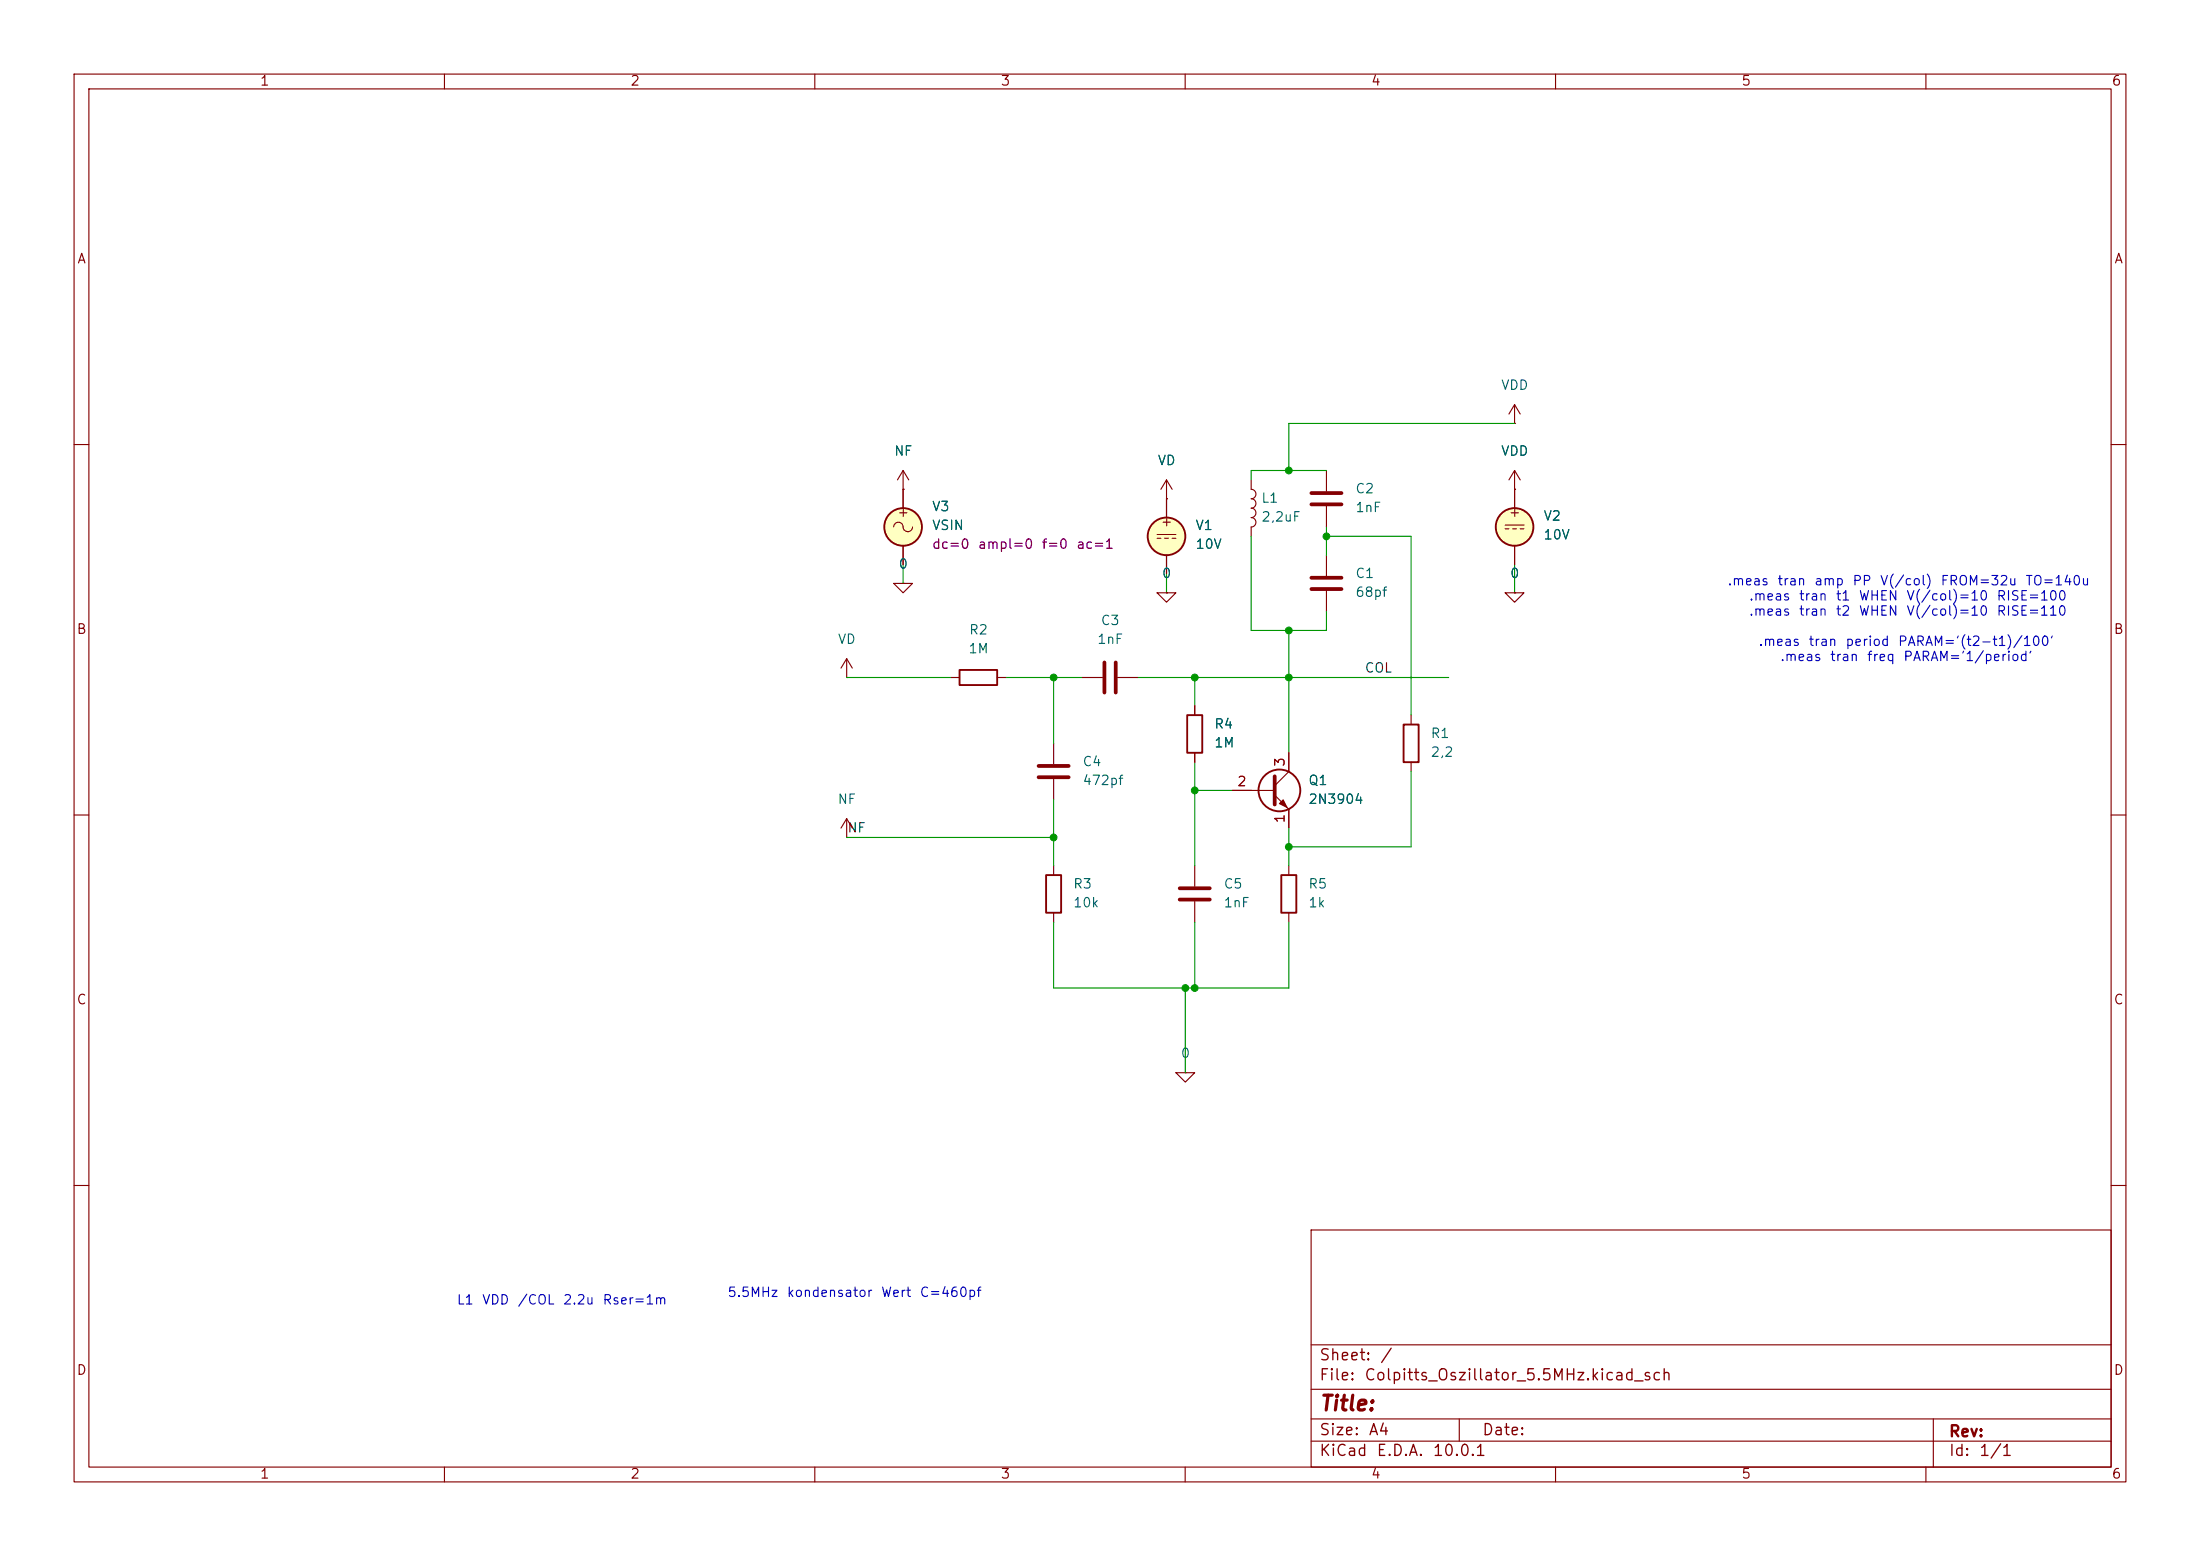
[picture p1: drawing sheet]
(kicad_sch
 (version 20260306)
 (generator "eeschema")
 (generator_version "10.0")
 (paper "A4")
 (lib_symbols
  (symbol "Device:C"
   (pin_numbers (hide yes))
   (pin_names
    (offset 0.254)) (exclude_from_sim no) (in_bom yes) (on_board yes)
   (in_pos_files yes)
   (duplicate_pin_numbers_are_jumpers no)
   (property "Reference" "C" (at 0.635 2.54 0) (show_name no) (do_not_autoplace no) (effects (font (size 1.27 1.27)) (justify left)))
   (property "Value" "C" (at 0.635 -2.54 0) (show_name no) (do_not_autoplace no) (effects (font (size 1.27 1.27)) (justify left)))
   (property "Footprint" "" (at 0.9652 -3.81 0) (show_name no) (do_not_autoplace no) (hide yes) (effects (font (size 1.27 1.27))))
   (property "Datasheet" "" (at 0 0 0) (show_name no) (do_not_autoplace no) (hide yes) (effects (font (size 1.27 1.27))))
   (property "Description" "Unpolarized capacitor" (at 0 0 0) (show_name no) (do_not_autoplace no) (hide yes) (effects (font (size 1.27 1.27))))
   (symbol "C_0_1"
    (polyline (pts (xy -2.032 0.762) (xy 2.032 0.762)) (stroke (width 0.508) (type default)) (fill (type none)))
    (polyline (pts (xy -2.032 -0.762) (xy 2.032 -0.762)) (stroke (width 0.508) (type default)) (fill (type none))))
   (symbol "C_1_1"
    (pin passive line (at 0 3.81 270) (length 2.794) (name "" (effects (font (size 1.27 1.27)))) (number "1" (effects (font (size 1.27 1.27)))))
    (pin passive line (at 0 -3.81 90) (length 2.794) (name "" (effects (font (size 1.27 1.27)))) (number "2" (effects (font (size 1.27 1.27))))))
   (embedded_fonts no))
  (symbol "Device:L"
   (pin_numbers (hide yes))
   (pin_names
    (offset 1.016) (hide yes)) (exclude_from_sim no) (in_bom yes) (on_board yes)
   (in_pos_files yes)
   (duplicate_pin_numbers_are_jumpers no)
   (property "Reference" "L" (at -1.27 0 90) (show_name no) (do_not_autoplace no) (effects (font (size 1.27 1.27))))
   (property "Value" "L" (at 1.905 0 90) (show_name no) (do_not_autoplace no) (effects (font (size 1.27 1.27))))
   (property "Footprint" "" (at 0 0 0) (show_name no) (do_not_autoplace no) (hide yes) (effects (font (size 1.27 1.27))))
   (property "Datasheet" "" (at 0 0 0) (show_name no) (do_not_autoplace no) (hide yes) (effects (font (size 1.27 1.27))))
   (property "Description" "Inductor" (at 0 0 0) (show_name no) (do_not_autoplace no) (hide yes) (effects (font (size 1.27 1.27))))
   (symbol "L_0_1"
    (arc (start 0 2.54) (mid 0.6323 1.905) (end 0 1.27) (stroke (width 0) (type default)) (fill (type none)))
    (arc (start 0 1.27) (mid 0.6323 0.635) (end 0 0) (stroke (width 0) (type default)) (fill (type none)))
    (arc (start 0 0) (mid 0.6323 -0.635) (end 0 -1.27) (stroke (width 0) (type default)) (fill (type none)))
    (arc (start 0 -1.27) (mid 0.6323 -1.905) (end 0 -2.54) (stroke (width 0) (type default)) (fill (type none))))
   (symbol "L_1_1"
    (pin passive line (at 0 3.81 270) (length 1.27) (name "1" (effects (font (size 1.27 1.27)))) (number "1" (effects (font (size 1.27 1.27)))))
    (pin passive line (at 0 -3.81 90) (length 1.27) (name "2" (effects (font (size 1.27 1.27)))) (number "2" (effects (font (size 1.27 1.27))))))
   (embedded_fonts no))
  (symbol "Device:R"
   (pin_numbers (hide yes))
   (pin_names
    (offset 0)) (exclude_from_sim no) (in_bom yes) (on_board yes)
   (in_pos_files yes)
   (duplicate_pin_numbers_are_jumpers no)
   (property "Reference" "R" (at 2.032 0 90) (show_name no) (do_not_autoplace no) (effects (font (size 1.27 1.27))))
   (property "Value" "R" (at 0 0 90) (show_name no) (do_not_autoplace no) (effects (font (size 1.27 1.27))))
   (property "Footprint" "" (at -1.778 0 90) (show_name no) (do_not_autoplace no) (hide yes) (effects (font (size 1.27 1.27))))
   (property "Datasheet" "" (at 0 0 0) (show_name no) (do_not_autoplace no) (hide yes) (effects (font (size 1.27 1.27))))
   (property "Description" "Resistor" (at 0 0 0) (show_name no) (do_not_autoplace no) (hide yes) (effects (font (size 1.27 1.27))))
   (symbol "R_0_1"
    (rectangle (start -1.016 -2.54) (end 1.016 2.54) (stroke (width 0.254) (type default)) (fill (type none))))
   (symbol "R_1_1"
    (pin passive line (at 0 3.81 270) (length 1.27) (name "" (effects (font (size 1.27 1.27)))) (number "1" (effects (font (size 1.27 1.27)))))
    (pin passive line (at 0 -3.81 90) (length 1.27) (name "" (effects (font (size 1.27 1.27)))) (number "2" (effects (font (size 1.27 1.27))))))
   (embedded_fonts no))
  (symbol "Simulation_SPICE:0"
   (power global)
   (pin_numbers (hide yes))
   (pin_names
    (offset 0) (hide yes)) (exclude_from_sim no) (in_bom yes) (on_board yes)
   (in_pos_files yes)
   (duplicate_pin_numbers_are_jumpers no)
   (property "Reference" "#GND" (at 0 -5.08 0) (show_name no) (do_not_autoplace no) (hide yes) (effects (font (size 1.27 1.27))))
   (property "Value" "0" (at 0 -2.54 0) (show_name no) (do_not_autoplace no) (effects (font (size 1.27 1.27))))
   (property "Footprint" "" (at 0 0 0) (show_name no) (do_not_autoplace no) (hide yes) (effects (font (size 1.27 1.27))))
   (property "Datasheet" "https://ngspice.sourceforge.io/docs/ngspice-html-manual/manual.xhtml#subsec_Circuit_elements__device" (at 0 -10.16 0) (show_name no) (do_not_autoplace no) (hide yes) (effects (font (size 1.27 1.27))))
   (property "Description" "0V reference potential for simulation" (at 0 -7.62 0) (show_name no) (do_not_autoplace no) (hide yes) (effects (font (size 1.27 1.27))))
   (symbol "0_0_1"
    (polyline (pts (xy -1.27 0) (xy 0 -1.27) (xy 1.27 0) (xy -1.27 0)) (stroke (width 0) (type default)) (fill (type none))))
   (symbol "0_1_1"
    (pin power_in line (at 0 0 0) (length 0) (name "" (effects (font (size 1.016 1.016)))) (number "1" (effects (font (size 1.016 1.016))))))
   (embedded_fonts no))
  (symbol "Simulation_SPICE:VDC"
   (pin_numbers (hide yes))
   (pin_names
    (offset 0.0254)) (exclude_from_sim no) (in_bom yes) (on_board yes)
   (in_pos_files yes)
   (duplicate_pin_numbers_are_jumpers no)
   (property "Reference" "V" (at 2.54 2.54 0) (show_name no) (do_not_autoplace no) (effects (font (size 1.27 1.27)) (justify left)))
   (property "Value" "1" (at 2.54 0 0) (show_name no) (do_not_autoplace no) (effects (font (size 1.27 1.27)) (justify left)))
   (property "Footprint" "" (at 0 0 0) (show_name no) (do_not_autoplace no) (hide yes) (effects (font (size 1.27 1.27))))
   (property "Datasheet" "https://ngspice.sourceforge.io/docs/ngspice-html-manual/manual.xhtml#sec_Independent_Sources_for" (at 0 0 0) (show_name no) (do_not_autoplace no) (hide yes) (effects (font (size 1.27 1.27))))
   (property "Description" "Voltage source, DC" (at 0 0 0) (show_name no) (do_not_autoplace no) (hide yes) (effects (font (size 1.27 1.27))))
   (property "Sim.Pins" "1=+ 2=-" (at 0 0 0) (show_name no) (do_not_autoplace no) (hide yes) (effects (font (size 1.27 1.27))))
   (property "Sim.Type" "DC" (at 0 0 0) (show_name no) (do_not_autoplace no) (hide yes) (effects (font (size 1.27 1.27))))
   (property "Sim.Device" "V" (at 0 0 0) (show_name no) (do_not_autoplace no) (hide yes) (effects (font (size 1.27 1.27)) (justify left)))
   (symbol "VDC_0_0"
    (polyline (pts (xy -1.27 0.254) (xy 1.27 0.254)) (stroke (width 0) (type default)) (fill (type none)))
    (polyline (pts (xy -0.762 -0.254) (xy -1.27 -0.254)) (stroke (width 0) (type default)) (fill (type none)))
    (polyline (pts (xy 0.254 -0.254) (xy -0.254 -0.254)) (stroke (width 0) (type default)) (fill (type none)))
    (polyline (pts (xy 1.27 -0.254) (xy 0.762 -0.254)) (stroke (width 0) (type default)) (fill (type none)))
    (text "+" (at 0 1.905 0) (effects (font (size 1.27 1.27)))))
   (symbol "VDC_0_1"
    (circle (center 0 0) (radius 2.54) (stroke (width 0.254) (type default)) (fill (type background))))
   (symbol "VDC_1_1"
    (pin passive line (at 0 5.08 270) (length 2.54) (name "" (effects (font (size 1.27 1.27)))) (number "1" (effects (font (size 1.27 1.27)))))
    (pin passive line (at 0 -5.08 90) (length 2.54) (name "" (effects (font (size 1.27 1.27)))) (number "2" (effects (font (size 1.27 1.27))))))
   (embedded_fonts no))
  (symbol "Simulation_SPICE:VSIN"
   (pin_numbers (hide yes))
   (pin_names
    (offset 0.0254)) (exclude_from_sim no) (in_bom yes) (on_board yes)
   (in_pos_files yes)
   (duplicate_pin_numbers_are_jumpers no)
   (property "Reference" "V" (at 2.54 2.54 0) (show_name no) (do_not_autoplace no) (effects (font (size 1.27 1.27)) (justify left)))
   (property "Value" "VSIN" (at 2.54 0 0) (show_name no) (do_not_autoplace no) (effects (font (size 1.27 1.27)) (justify left)))
   (property "Footprint" "" (at 0 0 0) (show_name no) (do_not_autoplace no) (hide yes) (effects (font (size 1.27 1.27))))
   (property "Datasheet" "https://ngspice.sourceforge.io/docs/ngspice-html-manual/manual.xhtml#sec_Independent_Sources_for" (at 0 0 0) (show_name no) (do_not_autoplace no) (hide yes) (effects (font (size 1.27 1.27))))
   (property "Description" "Voltage source, sinusoidal" (at 0 0 0) (show_name no) (do_not_autoplace no) (hide yes) (effects (font (size 1.27 1.27))))
   (property "Sim.Pins" "1=+ 2=-" (at 0 0 0) (show_name no) (do_not_autoplace no) (hide yes) (effects (font (size 1.27 1.27))))
   (property "Sim.Params" "dc=0 ampl=1 f=1k ac=1" (at 2.54 -2.54 0) (show_name no) (do_not_autoplace no) (effects (font (size 1.27 1.27)) (justify left)))
   (property "Sim.Type" "SIN" (at 0 0 0) (show_name no) (do_not_autoplace no) (hide yes) (effects (font (size 1.27 1.27))))
   (property "Sim.Device" "V" (at 0 0 0) (show_name no) (do_not_autoplace no) (hide yes) (effects (font (size 1.27 1.27)) (justify left)))
   (symbol "VSIN_0_0"
    (arc (start -1.27 0) (mid -0.635 0.6323) (end 0 0) (stroke (width 0) (type default)) (fill (type none)))
    (arc (start 1.27 0) (mid 0.635 -0.6323) (end 0 0) (stroke (width 0) (type default)) (fill (type none)))
    (text "+" (at 0 1.905 0) (effects (font (size 1.27 1.27)))))
   (symbol "VSIN_0_1"
    (circle (center 0 0) (radius 2.54) (stroke (width 0.254) (type default)) (fill (type background))))
   (symbol "VSIN_1_1"
    (pin passive line (at 0 5.08 270) (length 2.54) (name "" (effects (font (size 1.27 1.27)))) (number "1" (effects (font (size 1.27 1.27)))))
    (pin passive line (at 0 -5.08 90) (length 2.54) (name "" (effects (font (size 1.27 1.27)))) (number "2" (effects (font (size 1.27 1.27))))))
   (embedded_fonts no))
  (symbol "Transistor_BJT:2N3904"
   (pin_names
    (offset 0) (hide yes)) (exclude_from_sim no) (in_bom yes) (on_board yes)
   (in_pos_files yes)
   (duplicate_pin_numbers_are_jumpers no)
   (property "Reference" "Q" (at 5.08 1.905 0) (show_name no) (do_not_autoplace no) (effects (font (size 1.27 1.27)) (justify left)))
   (property "Value" "2N3904" (at 5.08 0 0) (show_name no) (do_not_autoplace no) (effects (font (size 1.27 1.27)) (justify left)))
   (property "Footprint" "Package_TO_SOT_THT:TO-92_Inline" (at 5.08 -1.905 0) (show_name no) (do_not_autoplace no) (hide yes) (effects (font (size 1.27 1.27)
    (italic yes)) (justify left)))
   (property "Datasheet" "https://www.onsemi.com/pub/Collateral/2N3903-D.PDF" (at 0 0 0) (show_name no) (do_not_autoplace no) (hide yes) (effects (font (size 1.27 1.27)) (justify left)))
   (property "Description" "0.2A Ic, 40V Vce, Small Signal NPN Transistor, TO-92" (at 0 0 0) (show_name no) (do_not_autoplace no) (hide yes) (effects (font (size 1.27 1.27))))
   (property "Sim.Device" "NPN" (at 0 0 0) (show_name no) (do_not_autoplace no) (hide yes) (effects (font (size 1.27 1.27))))
   (property "Sim.Pins" "1=E 2=B 3=C" (at 0 0 0) (show_name no) (do_not_autoplace no) (hide yes) (effects (font (size 1.27 1.27))))
   (symbol "2N3904_0_1"
    (polyline (pts (xy -2.54 0) (xy 0.635 0)) (stroke (width 0) (type default)) (fill (type none)))
    (polyline (pts (xy 0.635 1.905) (xy 0.635 -1.905)) (stroke (width 0.508) (type default)) (fill (type none)))
    (circle (center 1.27 0) (radius 2.8194) (stroke (width 0.254) (type default)) (fill (type none))))
   (symbol "2N3904_1_1"
    (polyline (pts (xy 0.635 0.635) (xy 2.54 2.54)) (stroke (width 0) (type default)) (fill (type none)))
    (polyline (pts (xy 0.635 -0.635) (xy 2.54 -2.54)) (stroke (width 0) (type default)) (fill (type none)))
    (polyline (pts (xy 1.27 -1.778) (xy 1.778 -1.27) (xy 2.286 -2.286) (xy 1.27 -1.778)) (stroke (width 0) (type default)) (fill (type outline)))
    (pin passive line (at 2.54 -5.08 90) (length 2.54) (name "E" (effects (font (size 1.27 1.27)))) (number "1" (effects (font (size 1.27 1.27)))))
    (pin input line (at -5.08 0 0) (length 2.54) (name "B" (effects (font (size 1.27 1.27)))) (number "2" (effects (font (size 1.27 1.27)))))
    (pin passive line (at 2.54 5.08 270) (length 2.54) (name "C" (effects (font (size 1.27 1.27)))) (number "3" (effects (font (size 1.27 1.27))))))
   (embedded_fonts no))
  (symbol "power:VD"
   (power global)
   (pin_numbers (hide yes))
   (pin_names
    (offset 0) (hide yes)) (exclude_from_sim no) (in_bom yes) (on_board yes)
   (in_pos_files yes)
   (duplicate_pin_numbers_are_jumpers no)
   (property "Reference" "#PWR" (at 0 -3.81 0) (show_name no) (do_not_autoplace no) (hide yes) (effects (font (size 1.27 1.27))))
   (property "Value" "VD" (at 0 3.556 0) (show_name no) (do_not_autoplace no) (effects (font (size 1.27 1.27))))
   (property "Footprint" "" (at 0 0 0) (show_name no) (do_not_autoplace no) (hide yes) (effects (font (size 1.27 1.27))))
   (property "Datasheet" "" (at 0 0 0) (show_name no) (do_not_autoplace no) (hide yes) (effects (font (size 1.27 1.27))))
   (property "Description" "Power symbol creates a global label with name \"VD\"" (at 0 0 0) (show_name no) (do_not_autoplace no) (hide yes) (effects (font (size 1.27 1.27))))
   (symbol "VD_0_1"
    (polyline (pts (xy -0.762 1.27) (xy 0 2.54)) (stroke (width 0) (type default)) (fill (type none)))
    (polyline (pts (xy 0 2.54) (xy 0.762 1.27)) (stroke (width 0) (type default)) (fill (type none)))
    (polyline (pts (xy 0 0) (xy 0 2.54)) (stroke (width 0) (type default)) (fill (type none))))
   (symbol "VD_1_1"
    (pin power_in line (at 0 0 90) (length 0) (name "" (effects (font (size 1.27 1.27)))) (number "1" (effects (font (size 1.27 1.27))))))
   (embedded_fonts no))
  (symbol "power:VDD"
   (power global)
   (pin_numbers (hide yes))
   (pin_names
    (offset 0) (hide yes)) (exclude_from_sim no) (in_bom yes) (on_board yes)
   (in_pos_files yes)
   (duplicate_pin_numbers_are_jumpers no)
   (property "Reference" "#PWR" (at 0 -3.81 0) (show_name no) (do_not_autoplace no) (hide yes) (effects (font (size 1.27 1.27))))
   (property "Value" "VDD" (at 0 3.556 0) (show_name no) (do_not_autoplace no) (effects (font (size 1.27 1.27))))
   (property "Footprint" "" (at 0 0 0) (show_name no) (do_not_autoplace no) (hide yes) (effects (font (size 1.27 1.27))))
   (property "Datasheet" "" (at 0 0 0) (show_name no) (do_not_autoplace no) (hide yes) (effects (font (size 1.27 1.27))))
   (property "Description" "Power symbol creates a global label with name \"VDD\"" (at 0 0 0) (show_name no) (do_not_autoplace no) (hide yes) (effects (font (size 1.27 1.27))))
   (symbol "VDD_0_1"
    (polyline (pts (xy -0.762 1.27) (xy 0 2.54)) (stroke (width 0) (type default)) (fill (type none)))
    (polyline (pts (xy 0 2.54) (xy 0.762 1.27)) (stroke (width 0) (type default)) (fill (type none)))
    (polyline (pts (xy 0 0) (xy 0 2.54)) (stroke (width 0) (type default)) (fill (type none))))
   (symbol "VDD_1_1"
    (pin power_in line (at 0 0 90) (length 0) (name "" (effects (font (size 1.27 1.27)))) (number "1" (effects (font (size 1.27 1.27))))))
   (embedded_fonts no)))
 (text "L1 VDD /COL 2.2u Rser=1m\n"
  (exclude_from_sim no)
  (at 75.438 175.768 0)
  (effects (font (size 1.27 1.27))))
 (text ".meas tran amp PP V(/col) FROM=32u TO=140u\n.meas tran t1 WHEN V(/col)=10 RISE=100\n.meas tran t2 WHEN V(/col)=10 RISE=110\n\n.meas tran period PARAM='(t2-t1)/100'\n.meas tran freq PARAM='1/period'"
  (exclude_from_sim no)
  (at 257.048 83.82 0)
  (effects (font (size 1.27 1.27))))
 (text "5.5MHz kondensator Wert C=460pf\n"
  (exclude_from_sim no)
  (at 115.062 174.752 0)
  (effects (font (size 1.27 1.27))))
 (junction
  (at 142.24 113.03)
  (diameter 0)
  (color 0 0 0 0))
 (junction
  (at 142.24 91.44)
  (diameter 0)
  (color 0 0 0 0))
 (junction
  (at 161.29 91.44)
  (diameter 0)
  (color 0 0 0 0))
 (junction
  (at 173.99 85.09)
  (diameter 0)
  (color 0 0 0 0))
 (junction
  (at 161.29 106.68)
  (diameter 0)
  (color 0 0 0 0))
 (junction
  (at 160.02 133.35)
  (diameter 0)
  (color 0 0 0 0))
 (junction
  (at 173.99 63.5)
  (diameter 0)
  (color 0 0 0 0))
 (junction
  (at 179.07 72.39)
  (diameter 0)
  (color 0 0 0 0))
 (junction
  (at 173.99 91.44)
  (diameter 0)
  (color 0 0 0 0))
 (junction
  (at 161.29 133.35)
  (diameter 0)
  (color 0 0 0 0))
 (junction
  (at 173.99 114.3)
  (diameter 0)
  (color 0 0 0 0))
 (wire
  (pts (xy 190.5 104.14) (xy 190.5 114.3))
  (stroke (width 0) (type default)))
 (wire
  (pts (xy 157.48 80.01) (xy 157.48 77.47))
  (stroke (width 0) (type default)))
 (wire
  (pts (xy 161.29 102.87) (xy 161.29 106.68))
  (stroke (width 0) (type default)))
 (wire
  (pts (xy 179.07 72.39) (xy 179.07 74.93))
  (stroke (width 0) (type default)))
 (wire
  (pts (xy 168.91 85.09) (xy 173.99 85.09))
  (stroke (width 0) (type default)))
 (wire
  (pts (xy 173.99 111.76) (xy 173.99 114.3))
  (stroke (width 0) (type default)))
 (wire
  (pts (xy 114.3 91.44) (xy 128.27 91.44))
  (stroke (width 0) (type default)))
 (wire
  (pts (xy 114.3 113.03) (xy 142.24 113.03))
  (stroke (width 0) (type default)))
 (wire
  (pts (xy 142.24 133.35) (xy 160.02 133.35))
  (stroke (width 0) (type default)))
 (wire
  (pts (xy 173.99 91.44) (xy 173.99 101.6))
  (stroke (width 0) (type default)))
 (wire
  (pts (xy 142.24 107.95) (xy 142.24 113.03))
  (stroke (width 0) (type default)))
 (wire
  (pts (xy 142.24 91.44) (xy 146.05 91.44))
  (stroke (width 0) (type default)))
 (wire
  (pts (xy 161.29 91.44) (xy 173.99 91.44))
  (stroke (width 0) (type default)))
 (wire
  (pts (xy 142.24 113.03) (xy 142.24 116.84))
  (stroke (width 0) (type default)))
 (wire
  (pts (xy 168.91 72.39) (xy 168.91 85.09))
  (stroke (width 0) (type default)))
 (wire
  (pts (xy 160.02 133.35) (xy 161.29 133.35))
  (stroke (width 0) (type default)))
 (wire
  (pts (xy 166.37 106.68) (xy 161.29 106.68))
  (stroke (width 0) (type default)))
 (wire
  (pts (xy 190.5 114.3) (xy 173.99 114.3))
  (stroke (width 0) (type default)))
 (wire
  (pts (xy 121.92 76.2) (xy 121.92 78.74))
  (stroke (width 0) (type default)))
 (wire
  (pts (xy 173.99 133.35) (xy 173.99 124.46))
  (stroke (width 0) (type default)))
 (wire
  (pts (xy 179.07 63.5) (xy 173.99 63.5))
  (stroke (width 0) (type default)))
 (wire
  (pts (xy 190.5 96.52) (xy 190.5 72.39))
  (stroke (width 0) (type default)))
 (wire
  (pts (xy 161.29 106.68) (xy 161.29 116.84))
  (stroke (width 0) (type default)))
 (wire
  (pts (xy 204.47 80.01) (xy 204.47 76.2))
  (stroke (width 0) (type default)))
 (wire
  (pts (xy 153.67 91.44) (xy 161.29 91.44))
  (stroke (width 0) (type default)))
 (wire
  (pts (xy 173.99 63.5) (xy 168.91 63.5))
  (stroke (width 0) (type default)))
 (wire
  (pts (xy 135.89 91.44) (xy 142.24 91.44))
  (stroke (width 0) (type default)))
 (wire
  (pts (xy 160.02 133.35) (xy 160.02 144.78))
  (stroke (width 0) (type default)))
 (wire
  (pts (xy 142.24 91.44) (xy 142.24 100.33))
  (stroke (width 0) (type default)))
 (wire
  (pts (xy 173.99 57.15) (xy 204.47 57.15))
  (stroke (width 0) (type default)))
 (wire
  (pts (xy 168.91 63.5) (xy 168.91 64.77))
  (stroke (width 0) (type default)))
 (wire
  (pts (xy 142.24 133.35) (xy 142.24 124.46))
  (stroke (width 0) (type default)))
 (wire
  (pts (xy 161.29 133.35) (xy 173.99 133.35))
  (stroke (width 0) (type default)))
 (wire
  (pts (xy 173.99 91.44) (xy 195.58 91.44))
  (stroke (width 0) (type default)))
 (wire
  (pts (xy 173.99 63.5) (xy 173.99 57.15))
  (stroke (width 0) (type default)))
 (wire
  (pts (xy 179.07 71.12) (xy 179.07 72.39))
  (stroke (width 0) (type default)))
 (wire
  (pts (xy 173.99 85.09) (xy 179.07 85.09))
  (stroke (width 0) (type default)))
 (wire
  (pts (xy 173.99 114.3) (xy 173.99 116.84))
  (stroke (width 0) (type default)))
 (wire
  (pts (xy 173.99 85.09) (xy 173.99 91.44))
  (stroke (width 0) (type default)))
 (wire
  (pts (xy 179.07 85.09) (xy 179.07 82.55))
  (stroke (width 0) (type default)))
 (wire
  (pts (xy 161.29 91.44) (xy 161.29 95.25))
  (stroke (width 0) (type default)))
 (wire
  (pts (xy 161.29 133.35) (xy 161.29 124.46))
  (stroke (width 0) (type default)))
 (wire
  (pts (xy 190.5 72.39) (xy 179.07 72.39))
  (stroke (width 0) (type default)))
 (label "NF"
  (at 114.3 113.03 0)
  (effects (font (size 1.27 1.27)) (justify left bottom)))
 (label "COL"
  (at 184.15 91.44 0)
  (effects (font (size 1.27 1.27)) (justify left bottom)))
 (symbol
  (lib_id "power:VD")
  (at 114.3 113.03 0)
  (unit 1)
  (body_style 1)
  (exclude_from_sim no)
  (in_bom yes)
  (on_board yes)
  (in_pos_files yes)
  (dnp no)
  (fields_autoplaced yes)
  (property "Reference" "#PWR05" (at 114.3 116.84 0) (hide yes) (show_name no) (do_not_autoplace no) (effects (font (size 1.27 1.27))))
  (property "Value" "NF" (at 114.3 107.95 0) (show_name no) (do_not_autoplace no) (effects (font (size 1.27 1.27))))
  (property "Footprint" "" (at 114.3 113.03 0) (hide yes) (show_name no) (do_not_autoplace no) (effects (font (size 1.27 1.27))))
  (property "Datasheet" "" (at 114.3 113.03 0) (hide yes) (show_name no) (do_not_autoplace no) (effects (font (size 1.27 1.27))))
  (property "Description" "Power symbol creates a global label with name \"VD\"" (at 114.3 113.03 0) (hide yes) (show_name no) (do_not_autoplace no) (effects (font (size 1.27 1.27))))
  (pin "1"))
 (symbol
  (lib_id "Simulation_SPICE:VSIN")
  (at 121.92 71.12 0)
  (unit 1)
  (body_style 1)
  (exclude_from_sim no)
  (in_bom yes)
  (on_board yes)
  (in_pos_files yes)
  (dnp no)
  (fields_autoplaced yes)
  (property "Reference" "V3" (at 125.73 68.4501 0) (show_name no) (do_not_autoplace no) (effects (font (size 1.27 1.27)) (justify left)))
  (property "Value" "VSIN" (at 125.73 70.9901 0) (show_name no) (do_not_autoplace no) (effects (font (size 1.27 1.27)) (justify left)))
  (property "Footprint" "" (at 121.92 71.12 0) (hide yes) (show_name no) (do_not_autoplace no) (effects (font (size 1.27 1.27))))
  (property "Datasheet" "https://ngspice.sourceforge.io/docs/ngspice-html-manual/manual.xhtml#sec_Independent_Sources_for" (at 121.92 71.12 0) (hide yes) (show_name no) (do_not_autoplace no) (effects (font (size 1.27 1.27))))
  (property "Description" "Voltage source, sinusoidal" (at 121.92 71.12 0) (hide yes) (show_name no) (do_not_autoplace no) (effects (font (size 1.27 1.27))))
  (property "Sim.Pins" "1=+ 2=-" (at 121.92 71.12 0) (hide yes) (show_name no) (do_not_autoplace no) (effects (font (size 1.27 1.27))))
  (property "Sim.Params" "dc=0 ampl=0 f=0 ac=1" (at 125.73 73.5301 0) (show_name no) (do_not_autoplace no) (effects (font (size 1.27 1.27)) (justify left)))
  (property "Sim.Type" "SIN" (at 121.92 71.12 0) (hide yes) (show_name no) (do_not_autoplace no) (effects (font (size 1.27 1.27))))
  (property "Sim.Device" "V" (at 121.92 71.12 0) (hide yes) (show_name no) (do_not_autoplace no) (effects (font (size 1.27 1.27)) (justify left)))
  (pin "2")
  (pin "1"))
 (symbol
  (lib_id "power:VD")
  (at 157.48 67.31 0)
  (unit 1)
  (body_style 1)
  (exclude_from_sim no)
  (in_bom yes)
  (on_board yes)
  (in_pos_files yes)
  (dnp no)
  (fields_autoplaced yes)
  (property "Reference" "#PWR03" (at 157.48 71.12 0) (hide yes) (show_name no) (do_not_autoplace no) (effects (font (size 1.27 1.27))))
  (property "Value" "VD" (at 157.48 62.23 0) (show_name no) (do_not_autoplace no) (effects (font (size 1.27 1.27))))
  (property "Footprint" "" (at 157.48 67.31 0) (hide yes) (show_name no) (do_not_autoplace no) (effects (font (size 1.27 1.27))))
  (property "Datasheet" "" (at 157.48 67.31 0) (hide yes) (show_name no) (do_not_autoplace no) (effects (font (size 1.27 1.27))))
  (property "Description" "Power symbol creates a global label with name \"VD\"" (at 157.48 67.31 0) (hide yes) (show_name no) (do_not_autoplace no) (effects (font (size 1.27 1.27))))
  (pin "1"))
 (symbol
  (lib_id "power:VD")
  (at 121.92 66.04 0)
  (unit 1)
  (body_style 1)
  (exclude_from_sim no)
  (in_bom yes)
  (on_board yes)
  (in_pos_files yes)
  (dnp no)
  (property "Reference" "#PWR06" (at 121.92 69.85 0) (hide yes) (show_name no) (do_not_autoplace no) (effects (font (size 1.27 1.27))))
  (property "Value" "NF" (at 121.92 60.96 0) (show_name no) (do_not_autoplace no) (effects (font (size 1.27 1.27))))
  (property "Footprint" "" (at 121.92 66.04 0) (hide yes) (show_name no) (do_not_autoplace no) (effects (font (size 1.27 1.27))))
  (property "Datasheet" "" (at 121.92 66.04 0) (hide yes) (show_name no) (do_not_autoplace no) (effects (font (size 1.27 1.27))))
  (property "Description" "Power symbol creates a global label with name \"VD\"" (at 121.92 66.04 0) (hide yes) (show_name no) (do_not_autoplace no) (effects (font (size 1.27 1.27))))
  (pin "1"))
 (symbol
  (lib_id "Device:R")
  (at 173.99 120.65 0)
  (unit 1)
  (body_style 1)
  (exclude_from_sim no)
  (in_bom yes)
  (on_board yes)
  (in_pos_files yes)
  (dnp no)
  (fields_autoplaced yes)
  (property "Reference" "R5" (at 176.53 119.3799 0) (show_name no) (do_not_autoplace no) (effects (font (size 1.27 1.27)) (justify left)))
  (property "Value" "1k" (at 176.53 121.9199 0) (show_name no) (do_not_autoplace no) (effects (font (size 1.27 1.27)) (justify left)))
  (property "Footprint" "" (at 172.212 120.65 90) (hide yes) (show_name no) (do_not_autoplace no) (effects (font (size 1.27 1.27))))
  (property "Datasheet" "" (at 173.99 120.65 0) (hide yes) (show_name no) (do_not_autoplace no) (effects (font (size 1.27 1.27))))
  (property "Description" "Resistor" (at 173.99 120.65 0) (hide yes) (show_name no) (do_not_autoplace no) (effects (font (size 1.27 1.27))))
  (pin "2")
  (pin "1"))
 (symbol
  (lib_id "Simulation_SPICE:VDC")
  (at 204.47 71.12 0)
  (unit 1)
  (body_style 1)
  (exclude_from_sim no)
  (in_bom yes)
  (on_board yes)
  (in_pos_files yes)
  (dnp no)
  (fields_autoplaced yes)
  (property "Reference" "V2" (at 208.28 69.7201 0) (show_name no) (do_not_autoplace no) (effects (font (size 1.27 1.27)) (justify left)))
  (property "Value" "10V" (at 208.28 72.2601 0) (show_name no) (do_not_autoplace no) (effects (font (size 1.27 1.27)) (justify left)))
  (property "Footprint" "" (at 204.47 71.12 0) (hide yes) (show_name no) (do_not_autoplace no) (effects (font (size 1.27 1.27))))
  (property "Datasheet" "https://ngspice.sourceforge.io/docs/ngspice-html-manual/manual.xhtml#sec_Independent_Sources_for" (at 204.47 71.12 0) (hide yes) (show_name no) (do_not_autoplace no) (effects (font (size 1.27 1.27))))
  (property "Description" "Voltage source, DC" (at 204.47 71.12 0) (hide yes) (show_name no) (do_not_autoplace no) (effects (font (size 1.27 1.27))))
  (property "Sim.Pins" "1=+ 2=-" (at 204.47 71.12 0) (hide yes) (show_name no) (do_not_autoplace no) (effects (font (size 1.27 1.27))))
  (property "Sim.Type" "DC" (at 204.47 71.12 0) (hide yes) (show_name no) (do_not_autoplace no) (effects (font (size 1.27 1.27))))
  (property "Sim.Device" "V" (at 204.47 71.12 0) (hide yes) (show_name no) (do_not_autoplace no) (effects (font (size 1.27 1.27)) (justify left)))
  (pin "2")
  (pin "1"))
 (symbol
  (lib_id "power:VDD")
  (at 204.47 66.04 0)
  (unit 1)
  (body_style 1)
  (exclude_from_sim no)
  (in_bom yes)
  (on_board yes)
  (in_pos_files yes)
  (dnp no)
  (fields_autoplaced yes)
  (property "Reference" "#PWR01" (at 204.47 69.85 0) (hide yes) (show_name no) (do_not_autoplace no) (effects (font (size 1.27 1.27))))
  (property "Value" "VDD" (at 204.47 60.96 0) (show_name no) (do_not_autoplace no) (effects (font (size 1.27 1.27))))
  (property "Footprint" "" (at 204.47 66.04 0) (hide yes) (show_name no) (do_not_autoplace no) (effects (font (size 1.27 1.27))))
  (property "Datasheet" "" (at 204.47 66.04 0) (hide yes) (show_name no) (do_not_autoplace no) (effects (font (size 1.27 1.27))))
  (property "Description" "Power symbol creates a global label with name \"VDD\"" (at 204.47 66.04 0) (hide yes) (show_name no) (do_not_autoplace no) (effects (font (size 1.27 1.27))))
  (pin "1"))
 (symbol
  (lib_id "Device:R")
  (at 142.24 120.65 0)
  (unit 1)
  (body_style 1)
  (exclude_from_sim no)
  (in_bom yes)
  (on_board yes)
  (in_pos_files yes)
  (dnp no)
  (fields_autoplaced yes)
  (property "Reference" "R3" (at 144.78 119.3799 0) (show_name no) (do_not_autoplace no) (effects (font (size 1.27 1.27)) (justify left)))
  (property "Value" "10k" (at 144.78 121.9199 0) (show_name no) (do_not_autoplace no) (effects (font (size 1.27 1.27)) (justify left)))
  (property "Footprint" "51Ohm" (at 140.462 120.65 90) (hide yes) (show_name no) (do_not_autoplace no) (effects (font (size 1.27 1.27))))
  (property "Datasheet" "" (at 142.24 120.65 0) (hide yes) (show_name no) (do_not_autoplace no) (effects (font (size 1.27 1.27))))
  (property "Description" "Resistor" (at 142.24 120.65 0) (hide yes) (show_name no) (do_not_autoplace no) (effects (font (size 1.27 1.27))))
  (pin "2")
  (pin "1"))
 (symbol
  (lib_id "Device:L")
  (at 168.91 68.58 0)
  (unit 1)
  (body_style 1)
  (exclude_from_sim no)
  (in_bom yes)
  (on_board yes)
  (in_pos_files yes)
  (dnp no)
  (fields_autoplaced yes)
  (property "Reference" "L1" (at 170.18 67.3099 0) (show_name no) (do_not_autoplace no) (effects (font (size 1.27 1.27)) (justify left)))
  (property "Value" "2,2uF" (at 170.18 69.8499 0) (show_name no) (do_not_autoplace no) (effects (font (size 1.27 1.27)) (justify left)))
  (property "Footprint" "" (at 168.91 68.58 0) (hide yes) (show_name no) (do_not_autoplace no) (effects (font (size 1.27 1.27))))
  (property "Datasheet" "" (at 168.91 68.58 0) (hide yes) (show_name no) (do_not_autoplace no) (effects (font (size 1.27 1.27))))
  (property "Description" "Inductor" (at 168.91 68.58 0) (hide yes) (show_name no) (do_not_autoplace no) (effects (font (size 1.27 1.27))))
  (pin "1")
  (pin "2"))
 (symbol
  (lib_id "power:VDD")
  (at 204.47 57.15 0)
  (unit 1)
  (body_style 1)
  (exclude_from_sim no)
  (in_bom yes)
  (on_board yes)
  (in_pos_files yes)
  (dnp no)
  (fields_autoplaced yes)
  (property "Reference" "#PWR02" (at 204.47 60.96 0) (hide yes) (show_name no) (do_not_autoplace no) (effects (font (size 1.27 1.27))))
  (property "Value" "VDD" (at 204.47 52.07 0) (show_name no) (do_not_autoplace no) (effects (font (size 1.27 1.27))))
  (property "Footprint" "" (at 204.47 57.15 0) (hide yes) (show_name no) (do_not_autoplace no) (effects (font (size 1.27 1.27))))
  (property "Datasheet" "" (at 204.47 57.15 0) (hide yes) (show_name no) (do_not_autoplace no) (effects (font (size 1.27 1.27))))
  (property "Description" "Power symbol creates a global label with name \"VDD\"" (at 204.47 57.15 0) (hide yes) (show_name no) (do_not_autoplace no) (effects (font (size 1.27 1.27))))
  (pin "1"))
 (symbol
  (lib_id "Device:C")
  (at 179.07 67.31 0)
  (unit 1)
  (body_style 1)
  (exclude_from_sim no)
  (in_bom yes)
  (on_board yes)
  (in_pos_files yes)
  (dnp no)
  (fields_autoplaced yes)
  (property "Reference" "C2" (at 182.88 66.0399 0) (show_name no) (do_not_autoplace no) (effects (font (size 1.27 1.27)) (justify left)))
  (property "Value" "1nF" (at 182.88 68.5799 0) (show_name no) (do_not_autoplace no) (effects (font (size 1.27 1.27)) (justify left)))
  (property "Footprint" "" (at 180.0352 71.12 0) (hide yes) (show_name no) (do_not_autoplace no) (effects (font (size 1.27 1.27))))
  (property "Datasheet" "" (at 179.07 67.31 0) (hide yes) (show_name no) (do_not_autoplace no) (effects (font (size 1.27 1.27))))
  (property "Description" "Unpolarized capacitor" (at 179.07 67.31 0) (hide yes) (show_name no) (do_not_autoplace no) (effects (font (size 1.27 1.27))))
  (pin "2")
  (pin "1"))
 (symbol
  (lib_id "Device:C")
  (at 142.24 104.14 0)
  (unit 1)
  (body_style 1)
  (exclude_from_sim no)
  (in_bom yes)
  (on_board yes)
  (in_pos_files yes)
  (dnp no)
  (fields_autoplaced yes)
  (property "Reference" "C4" (at 146.05 102.8699 0) (show_name no) (do_not_autoplace no) (effects (font (size 1.27 1.27)) (justify left)))
  (property "Value" "472pf" (at 146.05 105.4099 0) (show_name no) (do_not_autoplace no) (effects (font (size 1.27 1.27)) (justify left)))
  (property "Footprint" "" (at 143.2052 107.95 0) (hide yes) (show_name no) (do_not_autoplace no) (effects (font (size 1.27 1.27))))
  (property "Datasheet" "" (at 142.24 104.14 0) (hide yes) (show_name no) (do_not_autoplace no) (effects (font (size 1.27 1.27))))
  (property "Description" "Unpolarized capacitor" (at 142.24 104.14 0) (hide yes) (show_name no) (do_not_autoplace no) (effects (font (size 1.27 1.27))))
  (pin "2")
  (pin "1"))
 (symbol
  (lib_id "Device:C")
  (at 161.29 120.65 180)
  (unit 1)
  (body_style 1)
  (exclude_from_sim no)
  (in_bom yes)
  (on_board yes)
  (in_pos_files yes)
  (dnp no)
  (fields_autoplaced yes)
  (property "Reference" "C5" (at 165.1 119.3799 0) (show_name no) (do_not_autoplace no) (effects (font (size 1.27 1.27)) (justify right)))
  (property "Value" "1nF" (at 165.1 121.9199 0) (show_name no) (do_not_autoplace no) (effects (font (size 1.27 1.27)) (justify right)))
  (property "Footprint" "" (at 160.3248 116.84 0) (hide yes) (show_name no) (do_not_autoplace no) (effects (font (size 1.27 1.27))))
  (property "Datasheet" "" (at 161.29 120.65 0) (hide yes) (show_name no) (do_not_autoplace no) (effects (font (size 1.27 1.27))))
  (property "Description" "Unpolarized capacitor" (at 161.29 120.65 0) (hide yes) (show_name no) (do_not_autoplace no) (effects (font (size 1.27 1.27))))
  (pin "2")
  (pin "1"))
 (symbol
  (lib_id "Device:R")
  (at 190.5 100.33 0)
  (unit 1)
  (body_style 1)
  (exclude_from_sim no)
  (in_bom yes)
  (on_board yes)
  (in_pos_files yes)
  (dnp no)
  (fields_autoplaced yes)
  (property "Reference" "R1" (at 193.04 99.0599 0) (show_name no) (do_not_autoplace no) (effects (font (size 1.27 1.27)) (justify left)))
  (property "Value" "2,2" (at 193.04 101.5999 0) (show_name no) (do_not_autoplace no) (effects (font (size 1.27 1.27)) (justify left)))
  (property "Footprint" "" (at 188.722 100.33 90) (hide yes) (show_name no) (do_not_autoplace no) (effects (font (size 1.27 1.27))))
  (property "Datasheet" "" (at 190.5 100.33 0) (hide yes) (show_name no) (do_not_autoplace no) (effects (font (size 1.27 1.27))))
  (property "Description" "Resistor" (at 190.5 100.33 0) (hide yes) (show_name no) (do_not_autoplace no) (effects (font (size 1.27 1.27))))
  (pin "2")
  (pin "1"))
 (symbol
  (lib_id "Device:R")
  (at 132.08 91.44 270)
  (unit 1)
  (body_style 1)
  (exclude_from_sim no)
  (in_bom yes)
  (on_board yes)
  (in_pos_files yes)
  (dnp no)
  (fields_autoplaced yes)
  (property "Reference" "R2" (at 132.08 85.09 90) (show_name no) (do_not_autoplace no) (effects (font (size 1.27 1.27))))
  (property "Value" "1M" (at 132.08 87.63 90) (show_name no) (do_not_autoplace no) (effects (font (size 1.27 1.27))))
  (property "Footprint" "" (at 132.08 89.662 90) (hide yes) (show_name no) (do_not_autoplace no) (effects (font (size 1.27 1.27))))
  (property "Datasheet" "" (at 132.08 91.44 0) (hide yes) (show_name no) (do_not_autoplace no) (effects (font (size 1.27 1.27))))
  (property "Description" "Resistor" (at 132.08 91.44 0) (hide yes) (show_name no) (do_not_autoplace no) (effects (font (size 1.27 1.27))))
  (pin "2")
  (pin "1"))
 (symbol
  (lib_id "power:VD")
  (at 114.3 91.44 0)
  (unit 1)
  (body_style 1)
  (exclude_from_sim no)
  (in_bom yes)
  (on_board yes)
  (in_pos_files yes)
  (dnp no)
  (fields_autoplaced yes)
  (property "Reference" "#PWR04" (at 114.3 95.25 0) (hide yes) (show_name no) (do_not_autoplace no) (effects (font (size 1.27 1.27))))
  (property "Value" "VD" (at 114.3 86.36 0) (show_name no) (do_not_autoplace no) (effects (font (size 1.27 1.27))))
  (property "Footprint" "" (at 114.3 91.44 0) (hide yes) (show_name no) (do_not_autoplace no) (effects (font (size 1.27 1.27))))
  (property "Datasheet" "" (at 114.3 91.44 0) (hide yes) (show_name no) (do_not_autoplace no) (effects (font (size 1.27 1.27))))
  (property "Description" "Power symbol creates a global label with name \"VD\"" (at 114.3 91.44 0) (hide yes) (show_name no) (do_not_autoplace no) (effects (font (size 1.27 1.27))))
  (pin "1"))
 (symbol
  (lib_id "Device:C")
  (at 179.07 78.74 0)
  (unit 1)
  (body_style 1)
  (exclude_from_sim no)
  (in_bom yes)
  (on_board yes)
  (in_pos_files yes)
  (dnp no)
  (fields_autoplaced yes)
  (property "Reference" "C1" (at 182.88 77.4699 0) (show_name no) (do_not_autoplace no) (effects (font (size 1.27 1.27)) (justify left)))
  (property "Value" "68pf" (at 182.88 80.0099 0) (show_name no) (do_not_autoplace no) (effects (font (size 1.27 1.27)) (justify left)))
  (property "Footprint" "47pF" (at 180.0352 82.55 0) (hide yes) (show_name no) (do_not_autoplace no) (effects (font (size 1.27 1.27))))
  (property "Datasheet" "" (at 179.07 78.74 0) (hide yes) (show_name no) (do_not_autoplace no) (effects (font (size 1.27 1.27))))
  (property "Description" "Unpolarized capacitor" (at 179.07 78.74 0) (hide yes) (show_name no) (do_not_autoplace no) (effects (font (size 1.27 1.27))))
  (pin "2")
  (pin "1"))
 (symbol
  (lib_id "Device:C")
  (at 149.86 91.44 270)
  (unit 1)
  (body_style 1)
  (exclude_from_sim no)
  (in_bom yes)
  (on_board yes)
  (in_pos_files yes)
  (dnp no)
  (fields_autoplaced yes)
  (property "Reference" "C3" (at 149.86 83.82 90) (show_name no) (do_not_autoplace no) (effects (font (size 1.27 1.27))))
  (property "Value" "1nF" (at 149.86 86.36 90) (show_name no) (do_not_autoplace no) (effects (font (size 1.27 1.27))))
  (property "Footprint" "" (at 146.05 92.4052 0) (hide yes) (show_name no) (do_not_autoplace no) (effects (font (size 1.27 1.27))))
  (property "Datasheet" "" (at 149.86 91.44 0) (hide yes) (show_name no) (do_not_autoplace no) (effects (font (size 1.27 1.27))))
  (property "Description" "Unpolarized capacitor" (at 149.86 91.44 0) (hide yes) (show_name no) (do_not_autoplace no) (effects (font (size 1.27 1.27))))
  (pin "2")
  (pin "1"))
 (symbol
  (lib_id "Transistor_BJT:2N3904")
  (at 171.45 106.68 0)
  (unit 1)
  (body_style 1)
  (exclude_from_sim no)
  (in_bom yes)
  (on_board yes)
  (in_pos_files no)
  (dnp no)
  (fields_autoplaced yes)
  (property "Reference" "Q1" (at 176.53 105.4099 0) (show_name no) (do_not_autoplace no) (effects (font (size 1.27 1.27)) (justify left)))
  (property "Value" "2N3904" (at 176.53 107.9499 0) (show_name no) (do_not_autoplace no) (effects (font (size 1.27 1.27)) (justify left)))
  (property "Footprint" "Package_TO_SOT_THT:TO-92_Inline" (at 176.53 108.585 0) (hide yes) (show_name no) (do_not_autoplace no) (effects (font (size 1.27 1.27)
    (italic yes)) (justify left)))
  (property "Datasheet" "https://www.onsemi.com/pub/Collateral/2N3903-D.PDF" (at 171.45 106.68 0) (hide yes) (show_name no) (do_not_autoplace no) (effects (font (size 1.27 1.27)) (justify left)))
  (property "Description" "0.2A Ic, 40V Vce, Small Signal NPN Transistor, TO-92" (at 171.45 106.68 0) (hide yes) (show_name no) (do_not_autoplace no) (effects (font (size 1.27 1.27))))
  (property "Sim.Device" "NPN" (at 171.45 106.68 0) (hide yes) (show_name no) (do_not_autoplace no) (effects (font (size 1.27 1.27))))
  (property "Sim.Library" "C:\\Users\\corve\\Downloads\\elk.lib" (at 171.45 106.68 0) (hide yes) (show_name no) (do_not_autoplace no) (effects (font (size 1.27 1.27))))
  (property "Sim.Name" "Q2N3904" (at 171.45 106.68 0) (hide yes) (show_name no) (do_not_autoplace no) (effects (font (size 1.27 1.27))))
  (property "Sim.Type" "GUMMELPOON" (at 171.45 106.68 0) (hide yes) (show_name no) (do_not_autoplace no) (effects (font (size 1.27 1.27))))
  (property "Sim.Pins" "1=E 2=B 3=C" (at 171.45 106.68 0) (hide yes) (show_name no) (do_not_autoplace no) (effects (font (size 1.27 1.27))))
  (pin "3")
  (pin "2")
  (pin "1"))
 (symbol
  (lib_id "Simulation_SPICE:VDC")
  (at 157.48 72.39 0)
  (unit 1)
  (body_style 1)
  (exclude_from_sim no)
  (in_bom yes)
  (on_board yes)
  (in_pos_files yes)
  (dnp no)
  (fields_autoplaced yes)
  (property "Reference" "V1" (at 161.29 70.9901 0) (show_name no) (do_not_autoplace no) (effects (font (size 1.27 1.27)) (justify left)))
  (property "Value" "10V" (at 161.29 73.5301 0) (show_name no) (do_not_autoplace no) (effects (font (size 1.27 1.27)) (justify left)))
  (property "Footprint" "" (at 157.48 72.39 0) (hide yes) (show_name no) (do_not_autoplace no) (effects (font (size 1.27 1.27))))
  (property "Datasheet" "https://ngspice.sourceforge.io/docs/ngspice-html-manual/manual.xhtml#sec_Independent_Sources_for" (at 157.48 72.39 0) (hide yes) (show_name no) (do_not_autoplace no) (effects (font (size 1.27 1.27))))
  (property "Description" "Voltage source, DC" (at 157.48 72.39 0) (hide yes) (show_name no) (do_not_autoplace no) (effects (font (size 1.27 1.27))))
  (property "Sim.Pins" "1=+ 2=-" (at 157.48 72.39 0) (hide yes) (show_name no) (do_not_autoplace no) (effects (font (size 1.27 1.27))))
  (property "Sim.Type" "DC" (at 157.48 72.39 0) (hide yes) (show_name no) (do_not_autoplace no) (effects (font (size 1.27 1.27))))
  (property "Sim.Device" "V" (at 157.48 72.39 0) (hide yes) (show_name no) (do_not_autoplace no) (effects (font (size 1.27 1.27)) (justify left)))
  (pin "2")
  (pin "1"))
 (symbol
  (lib_id "Simulation_SPICE:0")
  (at 204.47 80.01 0)
  (unit 1)
  (body_style 1)
  (exclude_from_sim no)
  (in_bom yes)
  (on_board yes)
  (in_pos_files yes)
  (dnp no)
  (fields_autoplaced yes)
  (property "Reference" "#GND02" (at 204.47 85.09 0) (hide yes) (show_name no) (do_not_autoplace no) (effects (font (size 1.27 1.27))))
  (property "Value" "0" (at 204.47 77.47 0) (show_name no) (do_not_autoplace no) (effects (font (size 1.27 1.27))))
  (property "Footprint" "" (at 204.47 80.01 0) (hide yes) (show_name no) (do_not_autoplace no) (effects (font (size 1.27 1.27))))
  (property "Datasheet" "https://ngspice.sourceforge.io/docs/ngspice-html-manual/manual.xhtml#subsec_Circuit_elements__device" (at 204.47 90.17 0) (hide yes) (show_name no) (do_not_autoplace no) (effects (font (size 1.27 1.27))))
  (property "Description" "0V reference potential for simulation" (at 204.47 87.63 0) (hide yes) (show_name no) (do_not_autoplace no) (effects (font (size 1.27 1.27))))
  (pin "1"))
 (symbol
  (lib_id "Simulation_SPICE:0")
  (at 157.48 80.01 0)
  (unit 1)
  (body_style 1)
  (exclude_from_sim no)
  (in_bom yes)
  (on_board yes)
  (in_pos_files yes)
  (dnp no)
  (fields_autoplaced yes)
  (property "Reference" "#GND03" (at 157.48 85.09 0) (hide yes) (show_name no) (do_not_autoplace no) (effects (font (size 1.27 1.27))))
  (property "Value" "0" (at 157.48 77.47 0) (show_name no) (do_not_autoplace no) (effects (font (size 1.27 1.27))))
  (property "Footprint" "" (at 157.48 80.01 0) (hide yes) (show_name no) (do_not_autoplace no) (effects (font (size 1.27 1.27))))
  (property "Datasheet" "https://ngspice.sourceforge.io/docs/ngspice-html-manual/manual.xhtml#subsec_Circuit_elements__device" (at 157.48 90.17 0) (hide yes) (show_name no) (do_not_autoplace no) (effects (font (size 1.27 1.27))))
  (property "Description" "0V reference potential for simulation" (at 157.48 87.63 0) (hide yes) (show_name no) (do_not_autoplace no) (effects (font (size 1.27 1.27))))
  (pin "1"))
 (symbol
  (lib_id "Simulation_SPICE:0")
  (at 121.92 78.74 0)
  (unit 1)
  (body_style 1)
  (exclude_from_sim no)
  (in_bom yes)
  (on_board yes)
  (in_pos_files yes)
  (dnp no)
  (fields_autoplaced yes)
  (property "Reference" "#GND04" (at 121.92 83.82 0) (hide yes) (show_name no) (do_not_autoplace no) (effects (font (size 1.27 1.27))))
  (property "Value" "0" (at 121.92 76.2 0) (show_name no) (do_not_autoplace no) (effects (font (size 1.27 1.27))))
  (property "Footprint" "" (at 121.92 78.74 0) (hide yes) (show_name no) (do_not_autoplace no) (effects (font (size 1.27 1.27))))
  (property "Datasheet" "https://ngspice.sourceforge.io/docs/ngspice-html-manual/manual.xhtml#subsec_Circuit_elements__device" (at 121.92 88.9 0) (hide yes) (show_name no) (do_not_autoplace no) (effects (font (size 1.27 1.27))))
  (property "Description" "0V reference potential for simulation" (at 121.92 86.36 0) (hide yes) (show_name no) (do_not_autoplace no) (effects (font (size 1.27 1.27))))
  (pin "1"))
 (symbol
  (lib_id "Simulation_SPICE:0")
  (at 160.02 144.78 0)
  (unit 1)
  (body_style 1)
  (exclude_from_sim no)
  (in_bom yes)
  (on_board yes)
  (in_pos_files yes)
  (dnp no)
  (fields_autoplaced yes)
  (property "Reference" "#GND01" (at 160.02 149.86 0) (hide yes) (show_name no) (do_not_autoplace no) (effects (font (size 1.27 1.27))))
  (property "Value" "0" (at 160.02 142.24 0) (show_name no) (do_not_autoplace no) (effects (font (size 1.27 1.27))))
  (property "Footprint" "" (at 160.02 144.78 0) (hide yes) (show_name no) (do_not_autoplace no) (effects (font (size 1.27 1.27))))
  (property "Datasheet" "https://ngspice.sourceforge.io/docs/ngspice-html-manual/manual.xhtml#subsec_Circuit_elements__device" (at 160.02 154.94 0) (hide yes) (show_name no) (do_not_autoplace no) (effects (font (size 1.27 1.27))))
  (property "Description" "0V reference potential for simulation" (at 160.02 152.4 0) (hide yes) (show_name no) (do_not_autoplace no) (effects (font (size 1.27 1.27))))
  (pin "1"))
 (symbol
  (lib_id "Device:R")
  (at 161.29 99.06 0)
  (unit 1)
  (body_style 1)
  (exclude_from_sim no)
  (in_bom yes)
  (on_board yes)
  (in_pos_files yes)
  (dnp no)
  (fields_autoplaced yes)
  (property "Reference" "R4" (at 163.83 97.7899 0) (show_name no) (do_not_autoplace no) (effects (font (size 1.27 1.27)) (justify left)))
  (property "Value" "1M" (at 163.83 100.3299 0) (show_name no) (do_not_autoplace no) (effects (font (size 1.27 1.27)) (justify left)))
  (property "Footprint" "" (at 159.512 99.06 90) (hide yes) (show_name no) (do_not_autoplace no) (effects (font (size 1.27 1.27))))
  (property "Datasheet" "" (at 161.29 99.06 0) (hide yes) (show_name no) (do_not_autoplace no) (effects (font (size 1.27 1.27))))
  (property "Description" "Resistor" (at 161.29 99.06 0) (hide yes) (show_name no) (do_not_autoplace no) (effects (font (size 1.27 1.27))))
  (pin "2")
  (pin "1"))
 (sheet_instances
  (path ""
   (page "1")))
 (embedded_fonts no))
